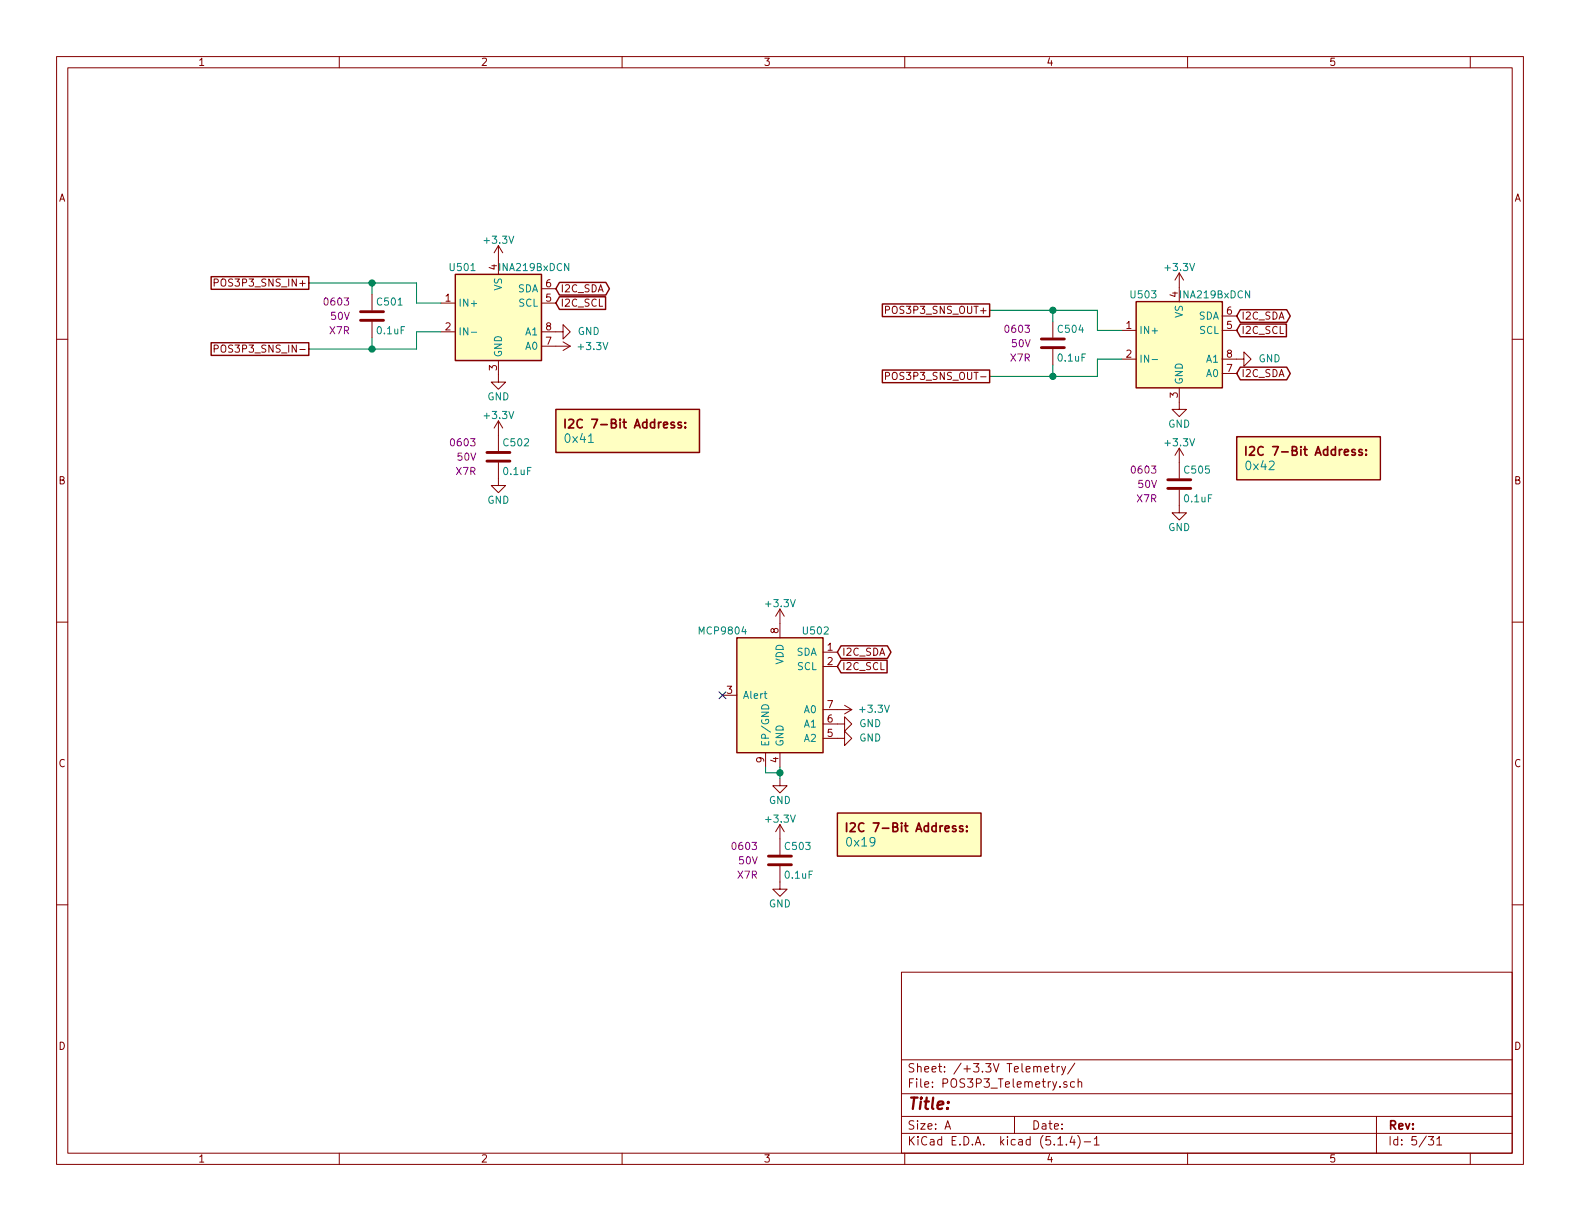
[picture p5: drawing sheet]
EESchema Schematic File Version 4
LIBS:VFD_Clock-cache
EELAYER 30 0
EELAYER END
$Descr A 11000 8500
encoding utf-8
Sheet 5 31
Title ""
Date ""
Rev ""
Comp ""
Comment1 ""
Comment2 ""
Comment3 ""
Comment4 ""
$EndDescr
Text GLabel 2150 1970 0    50   UnSpc ~ 0
POS3P3_SNS_IN+
Text GLabel 2150 2430 0    50   UnSpc ~ 0
POS3P3_SNS_IN-
$Comp
L power:GND #PWR?
U 1 1
P 5430 5420
AR Path="/5B3E071A/5E2AA996" Ref="#PWR?"  Part="1" 
AR Path="/5E0652BA/5E2AA996" Ref="#PWR?"  Part="1" 
AR Path="/5E0A0E29/5E2AA996" Ref="#PWR0508"  Part="1" 
AR Path="/5E0DC084/5E2AA996" Ref="#PWR?"  Part="1" 
AR Path="/5E0F263C/5E2AA996" Ref="#PWR?"  Part="1" 
F 0 "#PWR0508" H 5430 5170 50  0001 C CNN
F 1 "GND" H 5430 5270 50  0000 C CNN
F 2 "" H 5430 5420 50  0001 C CNN
F 3 "" H 5430 5420 50  0001 C CNN
	1    5430 5420
	-1   0    0    -1  
$EndComp
Wire Wire Line
	5430 5420 5430 5380
Wire Wire Line
	5430 5380 5430 5340
Wire Wire Line
	5430 5380 5330 5380
Wire Wire Line
	5330 5380 5330 5340
Connection ~ 5430 5380
$Comp
L power:+3.3V #PWR?
U 1 1
P 5430 4340
AR Path="/5E0652BA/5E2AA998" Ref="#PWR?"  Part="1" 
AR Path="/5E0A0E29/5E2AA998" Ref="#PWR0507"  Part="1" 
AR Path="/5E0DC084/5E2AA998" Ref="#PWR?"  Part="1" 
AR Path="/5E0F263C/5E2AA998" Ref="#PWR?"  Part="1" 
F 0 "#PWR0507" H 5430 4190 50  0001 C CNN
F 1 "+3.3V" H 5430 4480 50  0000 C CNN
F 2 "" H 5430 4340 50  0001 C CNN
F 3 "" H 5430 4340 50  0001 C CNN
	1    5430 4340
	-1   0    0    -1  
$EndComp
$Comp
L Sensor_Temperature:MCP9804_DFN U?
U 1 1
P 5430 4840
AR Path="/5B3E071A/5E0BDB9D" Ref="U?"  Part="1" 
AR Path="/5E0652BA/5E0BDB9D" Ref="U?"  Part="1" 
AR Path="/5E0A0E29/5E0BDB9D" Ref="U502"  Part="1" 
AR Path="/5E0DC084/5E0BDB9D" Ref="U?"  Part="1" 
AR Path="/5E0F263C/5E0BDB9D" Ref="U?"  Part="1" 
F 0 "U502" H 5180 5290 50  0000 C CNN
F 1 "MCP9804" H 5830 5290 50  0000 C CNN
F 2 "Package_DFN_QFN:DFN-8-1EP_3x2mm_P0.5mm_EP1.3x1.5mm" H 4330 4340 50  0001 C CNN
F 3 "http://ww1.microchip.com/downloads/en/DeviceDoc/22203b.pdf" H 5180 5290 50  0001 C CNN
F 4 "MCP9804T-E/MCCT-ND" H 5430 4840 50  0001 C CNN "Digi-Key PN"
	1    5430 4840
	-1   0    0    -1  
$EndComp
Text GLabel 5830 4640 2    50   Input ~ 0
I2C_SCL
Text GLabel 5830 4540 2    50   BiDi ~ 0
I2C_SDA
NoConn ~ 5030 4840
$Comp
L Custom_Library:C_Custom C?
U 1 1
P 5430 5990
AR Path="/5B3E071A/5E2AA9A5" Ref="C?"  Part="1" 
AR Path="/5E0652BA/5E2AA9A5" Ref="C?"  Part="1" 
AR Path="/5E0A0E29/5E2AA9A5" Ref="C503"  Part="1" 
AR Path="/5E0DC084/5E2AA9A5" Ref="C?"  Part="1" 
AR Path="/5E0F263C/5E2AA9A5" Ref="C?"  Part="1" 
F 0 "C503" H 5455 6090 50  0000 L CNN
F 1 "0.1uF" H 5455 5890 50  0000 L CNN
F 2 "Capacitors_SMD:C_0603" H 5468 5840 50  0001 C CNN
F 3 "" H 5455 6090 50  0001 C CNN
F 4 "0603" H 5280 6090 50  0000 R CNN "display_footprint"
F 5 "50V" H 5280 5990 50  0000 R CNN "Voltage"
F 6 "X7R" H 5280 5890 50  0000 R CNN "Dielectric"
F 7 "399-6856-1-ND" H 1520 -890 50  0001 C CNN "Digi-Key PN"
	1    5430 5990
	1    0    0    -1  
$EndComp
$Comp
L power:+3.3V #PWR?
U 1 1
P 5430 5840
AR Path="/5E0652BA/5E2AA9A9" Ref="#PWR?"  Part="1" 
AR Path="/5E0A0E29/5E2AA9A9" Ref="#PWR0509"  Part="1" 
AR Path="/5E0DC084/5E2AA9A9" Ref="#PWR?"  Part="1" 
AR Path="/5E0F263C/5E2AA9A9" Ref="#PWR?"  Part="1" 
F 0 "#PWR0509" H 5430 5690 50  0001 C CNN
F 1 "+3.3V" H 5430 5980 50  0000 C CNN
F 2 "" H 5430 5840 50  0001 C CNN
F 3 "" H 5430 5840 50  0001 C CNN
	1    5430 5840
	1    0    0    -1  
$EndComp
$Comp
L power:GND #PWR?
U 1 1
P 5430 6140
AR Path="/5E0652BA/5E2AA9AC" Ref="#PWR?"  Part="1" 
AR Path="/5E0A0E29/5E2AA9AC" Ref="#PWR0510"  Part="1" 
AR Path="/5E0DC084/5E2AA9AC" Ref="#PWR?"  Part="1" 
AR Path="/5E0F263C/5E2AA9AC" Ref="#PWR?"  Part="1" 
F 0 "#PWR0510" H 5430 5890 50  0001 C CNN
F 1 "GND" H 5430 5990 50  0000 C CNN
F 2 "" H 5430 6140 50  0001 C CNN
F 3 "" H 5430 6140 50  0001 C CNN
	1    5430 6140
	1    0    0    -1  
$EndComp
$Comp
L Custom_Library:I2C_Address DOC?
U 1 1
P 6330 5860
AR Path="/5E0652BA/5E2AA9B2" Ref="DOC?"  Part="1" 
AR Path="/5E0A0E29/5E2AA9B2" Ref="DOC502"  Part="1" 
AR Path="/5E0DC084/5E2AA9B2" Ref="DOC?"  Part="1" 
AR Path="/5E0F263C/5E2AA9B2" Ref="DOC?"  Part="1" 
F 0 "DOC502" H 6330 6110 60  0001 C CNN
F 1 "0x19" H 5880 5860 60  0000 L CNN
F 2 "" H 6330 6210 60  0001 C CNN
F 3 "" H 6330 6210 60  0001 C CNN
	1    6330 5860
	1    0    0    -1  
$EndComp
Text GLabel 6890 2160 0    50   UnSpc ~ 0
POS3P3_SNS_OUT+
Text GLabel 6890 2620 0    50   UnSpc ~ 0
POS3P3_SNS_OUT-
$Comp
L power:GND #PWR?
U 1 1
P 3470 2610
AR Path="/5E0652BA/5E1BD4BE" Ref="#PWR?"  Part="1" 
AR Path="/5E0A0E29/5E1BD4BE" Ref="#PWR0502"  Part="1" 
AR Path="/5E052856/5E1BD4BE" Ref="#PWR?"  Part="1" 
F 0 "#PWR0502" H 3470 2360 50  0001 C CNN
F 1 "GND" H 3470 2460 50  0000 C CNN
F 2 "" H 3470 2610 50  0001 C CNN
F 3 "" H 3470 2610 50  0001 C CNN
	1    3470 2610
	1    0    0    -1  
$EndComp
$Comp
L power:+3.3V #PWR?
U 1 1
P 3470 1810
AR Path="/5E0652BA/5E1BD4C4" Ref="#PWR?"  Part="1" 
AR Path="/5E0A0E29/5E1BD4C4" Ref="#PWR0501"  Part="1" 
AR Path="/5E052856/5E1BD4C4" Ref="#PWR?"  Part="1" 
F 0 "#PWR0501" H 3470 1660 50  0001 C CNN
F 1 "+3.3V" H 3470 1950 50  0000 C CNN
F 2 "" H 3470 1810 50  0001 C CNN
F 3 "" H 3470 1810 50  0001 C CNN
	1    3470 1810
	1    0    0    -1  
$EndComp
Text GLabel 3870 2110 2    50   Input ~ 0
I2C_SCL
$Comp
L Custom_Library:C_Custom C?
U 1 1
P 3470 3180
AR Path="/5B3E071A/5E1BD4CF" Ref="C?"  Part="1" 
AR Path="/5E0652BA/5E1BD4CF" Ref="C?"  Part="1" 
AR Path="/5E0A0E29/5E1BD4CF" Ref="C502"  Part="1" 
AR Path="/5E052856/5E1BD4CF" Ref="C?"  Part="1" 
F 0 "C502" H 3495 3280 50  0000 L CNN
F 1 "0.1uF" H 3495 3080 50  0000 L CNN
F 2 "Capacitors_SMD:C_0603" H 3508 3030 50  0001 C CNN
F 3 "" H 3495 3280 50  0001 C CNN
F 4 "0603" H 3320 3280 50  0000 R CNN "display_footprint"
F 5 "50V" H 3320 3180 50  0000 R CNN "Voltage"
F 6 "X7R" H 3320 3080 50  0000 R CNN "Dielectric"
F 7 "399-6856-1-ND" H -440 -3700 50  0001 C CNN "Digi-Key PN"
	1    3470 3180
	1    0    0    -1  
$EndComp
$Comp
L power:+3.3V #PWR?
U 1 1
P 3470 3030
AR Path="/5E0652BA/5E1BD4D5" Ref="#PWR?"  Part="1" 
AR Path="/5E0A0E29/5E1BD4D5" Ref="#PWR0503"  Part="1" 
AR Path="/5E052856/5E1BD4D5" Ref="#PWR?"  Part="1" 
F 0 "#PWR0503" H 3470 2880 50  0001 C CNN
F 1 "+3.3V" H 3470 3170 50  0000 C CNN
F 2 "" H 3470 3030 50  0001 C CNN
F 3 "" H 3470 3030 50  0001 C CNN
	1    3470 3030
	1    0    0    -1  
$EndComp
$Comp
L power:GND #PWR?
U 1 1
P 3470 3330
AR Path="/5E0652BA/5E1BD4DB" Ref="#PWR?"  Part="1" 
AR Path="/5E0A0E29/5E1BD4DB" Ref="#PWR0504"  Part="1" 
AR Path="/5E052856/5E1BD4DB" Ref="#PWR?"  Part="1" 
F 0 "#PWR0504" H 3470 3080 50  0001 C CNN
F 1 "GND" H 3470 3180 50  0000 C CNN
F 2 "" H 3470 3330 50  0001 C CNN
F 3 "" H 3470 3330 50  0001 C CNN
	1    3470 3330
	1    0    0    -1  
$EndComp
Text GLabel 3870 2010 2    50   BiDi ~ 0
I2C_SDA
$Comp
L Custom_Library:I2C_Address DOC?
U 1 1
P 4370 3050
AR Path="/5E0652BA/5E1BD4E2" Ref="DOC?"  Part="1" 
AR Path="/5E0A0E29/5E1BD4E2" Ref="DOC501"  Part="1" 
AR Path="/5E052856/5E1BD4E2" Ref="DOC?"  Part="1" 
F 0 "DOC501" H 4370 3300 60  0001 C CNN
F 1 "0x41" H 3920 3050 60  0000 L CNN
F 2 "" H 4370 3400 60  0001 C CNN
F 3 "" H 4370 3400 60  0001 C CNN
	1    4370 3050
	1    0    0    -1  
$EndComp
Wire Wire Line
	2590 2430 2590 2350
Wire Wire Line
	2590 2050 2590 1970
$Comp
L Custom_Library:C_Custom C?
U 1 1
P 2590 2200
AR Path="/5B3E071A/5E1BD4F9" Ref="C?"  Part="1" 
AR Path="/5E0652BA/5E1BD4F9" Ref="C?"  Part="1" 
AR Path="/5E0A0E29/5E1BD4F9" Ref="C501"  Part="1" 
AR Path="/5E052856/5E1BD4F9" Ref="C?"  Part="1" 
F 0 "C501" H 2615 2300 50  0000 L CNN
F 1 "0.1uF" H 2615 2100 50  0000 L CNN
F 2 "Capacitors_SMD:C_0603" H 2628 2050 50  0001 C CNN
F 3 "" H 2615 2300 50  0001 C CNN
F 4 "0603" H 2440 2300 50  0000 R CNN "display_footprint"
F 5 "50V" H 2440 2200 50  0000 R CNN "Voltage"
F 6 "X7R" H 2440 2100 50  0000 R CNN "Dielectric"
F 7 "399-6856-1-ND" H -1320 -4680 50  0001 C CNN "Digi-Key PN"
	1    2590 2200
	1    0    0    -1  
$EndComp
Wire Wire Line
	2150 2430 2590 2430
Wire Wire Line
	2150 1970 2590 1970
Wire Wire Line
	3070 2110 2900 2110
Wire Wire Line
	2900 2110 2900 1970
Wire Wire Line
	2900 1970 2590 1970
Connection ~ 2590 1970
Wire Wire Line
	3070 2310 2900 2310
Wire Wire Line
	2900 2310 2900 2430
Wire Wire Line
	2900 2430 2590 2430
Connection ~ 2590 2430
$Comp
L power:GND #PWR?
U 1 1
P 8210 2800
AR Path="/5E0652BA/5E1C292F" Ref="#PWR?"  Part="1" 
AR Path="/5E0A0E29/5E1C292F" Ref="#PWR0515"  Part="1" 
AR Path="/5E052856/5E1C292F" Ref="#PWR?"  Part="1" 
F 0 "#PWR0515" H 8210 2550 50  0001 C CNN
F 1 "GND" H 8210 2650 50  0000 C CNN
F 2 "" H 8210 2800 50  0001 C CNN
F 3 "" H 8210 2800 50  0001 C CNN
	1    8210 2800
	1    0    0    -1  
$EndComp
$Comp
L power:+3.3V #PWR?
U 1 1
P 8210 2000
AR Path="/5E0652BA/5E1C2935" Ref="#PWR?"  Part="1" 
AR Path="/5E0A0E29/5E1C2935" Ref="#PWR0514"  Part="1" 
AR Path="/5E052856/5E1C2935" Ref="#PWR?"  Part="1" 
F 0 "#PWR0514" H 8210 1850 50  0001 C CNN
F 1 "+3.3V" H 8210 2140 50  0000 C CNN
F 2 "" H 8210 2000 50  0001 C CNN
F 3 "" H 8210 2000 50  0001 C CNN
	1    8210 2000
	1    0    0    -1  
$EndComp
Text GLabel 8610 2300 2    50   Input ~ 0
I2C_SCL
$Comp
L Custom_Library:C_Custom C?
U 1 1
P 8210 3370
AR Path="/5B3E071A/5E1C2940" Ref="C?"  Part="1" 
AR Path="/5E0652BA/5E1C2940" Ref="C?"  Part="1" 
AR Path="/5E0A0E29/5E1C2940" Ref="C505"  Part="1" 
AR Path="/5E052856/5E1C2940" Ref="C?"  Part="1" 
F 0 "C505" H 8235 3470 50  0000 L CNN
F 1 "0.1uF" H 8235 3270 50  0000 L CNN
F 2 "Capacitors_SMD:C_0603" H 8248 3220 50  0001 C CNN
F 3 "" H 8235 3470 50  0001 C CNN
F 4 "0603" H 8060 3470 50  0000 R CNN "display_footprint"
F 5 "50V" H 8060 3370 50  0000 R CNN "Voltage"
F 6 "X7R" H 8060 3270 50  0000 R CNN "Dielectric"
F 7 "399-6856-1-ND" H 4300 -3510 50  0001 C CNN "Digi-Key PN"
	1    8210 3370
	1    0    0    -1  
$EndComp
$Comp
L power:+3.3V #PWR?
U 1 1
P 8210 3220
AR Path="/5E0652BA/5E1C2946" Ref="#PWR?"  Part="1" 
AR Path="/5E0A0E29/5E1C2946" Ref="#PWR0516"  Part="1" 
AR Path="/5E052856/5E1C2946" Ref="#PWR?"  Part="1" 
F 0 "#PWR0516" H 8210 3070 50  0001 C CNN
F 1 "+3.3V" H 8210 3360 50  0000 C CNN
F 2 "" H 8210 3220 50  0001 C CNN
F 3 "" H 8210 3220 50  0001 C CNN
	1    8210 3220
	1    0    0    -1  
$EndComp
$Comp
L power:GND #PWR?
U 1 1
P 8210 3520
AR Path="/5E0652BA/5E1C294C" Ref="#PWR?"  Part="1" 
AR Path="/5E0A0E29/5E1C294C" Ref="#PWR0517"  Part="1" 
AR Path="/5E052856/5E1C294C" Ref="#PWR?"  Part="1" 
F 0 "#PWR0517" H 8210 3270 50  0001 C CNN
F 1 "GND" H 8210 3370 50  0000 C CNN
F 2 "" H 8210 3520 50  0001 C CNN
F 3 "" H 8210 3520 50  0001 C CNN
	1    8210 3520
	1    0    0    -1  
$EndComp
Text GLabel 8610 2200 2    50   BiDi ~ 0
I2C_SDA
$Comp
L Custom_Library:I2C_Address DOC?
U 1 1
P 9110 3240
AR Path="/5E0652BA/5E1C2953" Ref="DOC?"  Part="1" 
AR Path="/5E0A0E29/5E1C2953" Ref="DOC503"  Part="1" 
AR Path="/5E052856/5E1C2953" Ref="DOC?"  Part="1" 
F 0 "DOC503" H 9110 3490 60  0001 C CNN
F 1 "0x42" H 8660 3240 60  0000 L CNN
F 2 "" H 9110 3590 60  0001 C CNN
F 3 "" H 9110 3590 60  0001 C CNN
	1    9110 3240
	1    0    0    -1  
$EndComp
Wire Wire Line
	7330 2620 7330 2540
Wire Wire Line
	7330 2240 7330 2160
$Comp
L Custom_Library:C_Custom C?
U 1 1
P 7330 2390
AR Path="/5B3E071A/5E1C295F" Ref="C?"  Part="1" 
AR Path="/5E0652BA/5E1C295F" Ref="C?"  Part="1" 
AR Path="/5E0A0E29/5E1C295F" Ref="C504"  Part="1" 
AR Path="/5E052856/5E1C295F" Ref="C?"  Part="1" 
F 0 "C504" H 7355 2490 50  0000 L CNN
F 1 "0.1uF" H 7355 2290 50  0000 L CNN
F 2 "Capacitors_SMD:C_0603" H 7368 2240 50  0001 C CNN
F 3 "" H 7355 2490 50  0001 C CNN
F 4 "0603" H 7180 2490 50  0000 R CNN "display_footprint"
F 5 "50V" H 7180 2390 50  0000 R CNN "Voltage"
F 6 "X7R" H 7180 2290 50  0000 R CNN "Dielectric"
F 7 "399-6856-1-ND" H 3420 -4490 50  0001 C CNN "Digi-Key PN"
	1    7330 2390
	1    0    0    -1  
$EndComp
Wire Wire Line
	6890 2620 7330 2620
Wire Wire Line
	6890 2160 7330 2160
$Comp
L Analog_ADC:INA219BxDCN U503
U 1 1
P 8210 2400
F 0 "U503" H 7960 2750 50  0000 C CNN
F 1 "INA219BxDCN" H 8460 2750 50  0000 C CNN
F 2 "Package_TO_SOT_SMD:SOT-23-8" H 8860 2050 50  0001 C CNN
F 3 "http://www.ti.com/lit/ds/symlink/ina219.pdf" H 8560 2300 50  0001 C CNN
F 4 "296-46420-1-ND" H 8210 2400 50  0001 C CNN "Digi-Key PN"
	1    8210 2400
	1    0    0    -1  
$EndComp
Wire Wire Line
	7810 2300 7640 2300
Wire Wire Line
	7640 2300 7640 2160
Wire Wire Line
	7640 2160 7330 2160
Connection ~ 7330 2160
Wire Wire Line
	7810 2500 7640 2500
Wire Wire Line
	7640 2500 7640 2620
Wire Wire Line
	7640 2620 7330 2620
Connection ~ 7330 2620
$Comp
L Analog_ADC:INA219BxDCN U501
U 1 1
P 3470 2210
F 0 "U501" H 3220 2560 50  0000 C CNN
F 1 "INA219BxDCN" H 3720 2560 50  0000 C CNN
F 2 "Package_TO_SOT_SMD:SOT-23-8" H 4120 1860 50  0001 C CNN
F 3 "http://www.ti.com/lit/ds/symlink/ina219.pdf" H 3820 2110 50  0001 C CNN
F 4 "296-46420-1-ND" H 3470 2210 50  0001 C CNN "Digi-Key PN"
	1    3470 2210
	1    0    0    -1  
$EndComp
$Comp
L power:GND #PWR0505
U 1 1
P 3870 2310
F 0 "#PWR0505" H 3870 2060 50  0001 C CNN
F 1 "GND" V 3870 2160 50  0000 R CNN
F 2 "" H 3870 2310 50  0001 C CNN
F 3 "" H 3870 2310 50  0001 C CNN
	1    3870 2310
	0    -1   -1   0   
$EndComp
$Comp
L power:+3.3V #PWR0506
U 1 1
P 3870 2410
F 0 "#PWR0506" H 3870 2260 50  0001 C CNN
F 1 "+3.3V" V 3870 2550 50  0000 L CNN
F 2 "" H 3870 2410 50  0001 C CNN
F 3 "" H 3870 2410 50  0001 C CNN
	1    3870 2410
	0    1    1    0   
$EndComp
$Comp
L power:GND #PWR0518
U 1 1
P 8610 2500
F 0 "#PWR0518" H 8610 2250 50  0001 C CNN
F 1 "GND" V 8610 2350 50  0000 R CNN
F 2 "" H 8610 2500 50  0001 C CNN
F 3 "" H 8610 2500 50  0001 C CNN
	1    8610 2500
	0    -1   -1   0   
$EndComp
Text GLabel 8610 2600 2    50   BiDi ~ 0
I2C_SDA
$Comp
L power:GND #PWR0512
U 1 1
P 5830 5040
F 0 "#PWR0512" H 5830 4790 50  0001 C CNN
F 1 "GND" V 5830 4890 50  0000 R CNN
F 2 "" H 5830 5040 50  0001 C CNN
F 3 "" H 5830 5040 50  0001 C CNN
	1    5830 5040
	0    -1   -1   0   
$EndComp
$Comp
L power:GND #PWR0513
U 1 1
P 5830 5140
F 0 "#PWR0513" H 5830 4890 50  0001 C CNN
F 1 "GND" V 5830 4990 50  0000 R CNN
F 2 "" H 5830 5140 50  0001 C CNN
F 3 "" H 5830 5140 50  0001 C CNN
	1    5830 5140
	0    -1   -1   0   
$EndComp
$Comp
L power:+3.3V #PWR?
U 1 1
P 5830 4940
AR Path="/5E0652BA/5E35FFBC" Ref="#PWR?"  Part="1" 
AR Path="/5E0A0E29/5E35FFBC" Ref="#PWR0511"  Part="1" 
AR Path="/5E0DC084/5E35FFBC" Ref="#PWR?"  Part="1" 
AR Path="/5E0F263C/5E35FFBC" Ref="#PWR?"  Part="1" 
F 0 "#PWR0511" H 5830 4790 50  0001 C CNN
F 1 "+3.3V" V 5830 5080 50  0000 L CNN
F 2 "" H 5830 4940 50  0001 C CNN
F 3 "" H 5830 4940 50  0001 C CNN
	1    5830 4940
	0    1    -1   0   
$EndComp
$EndSCHEMATC
